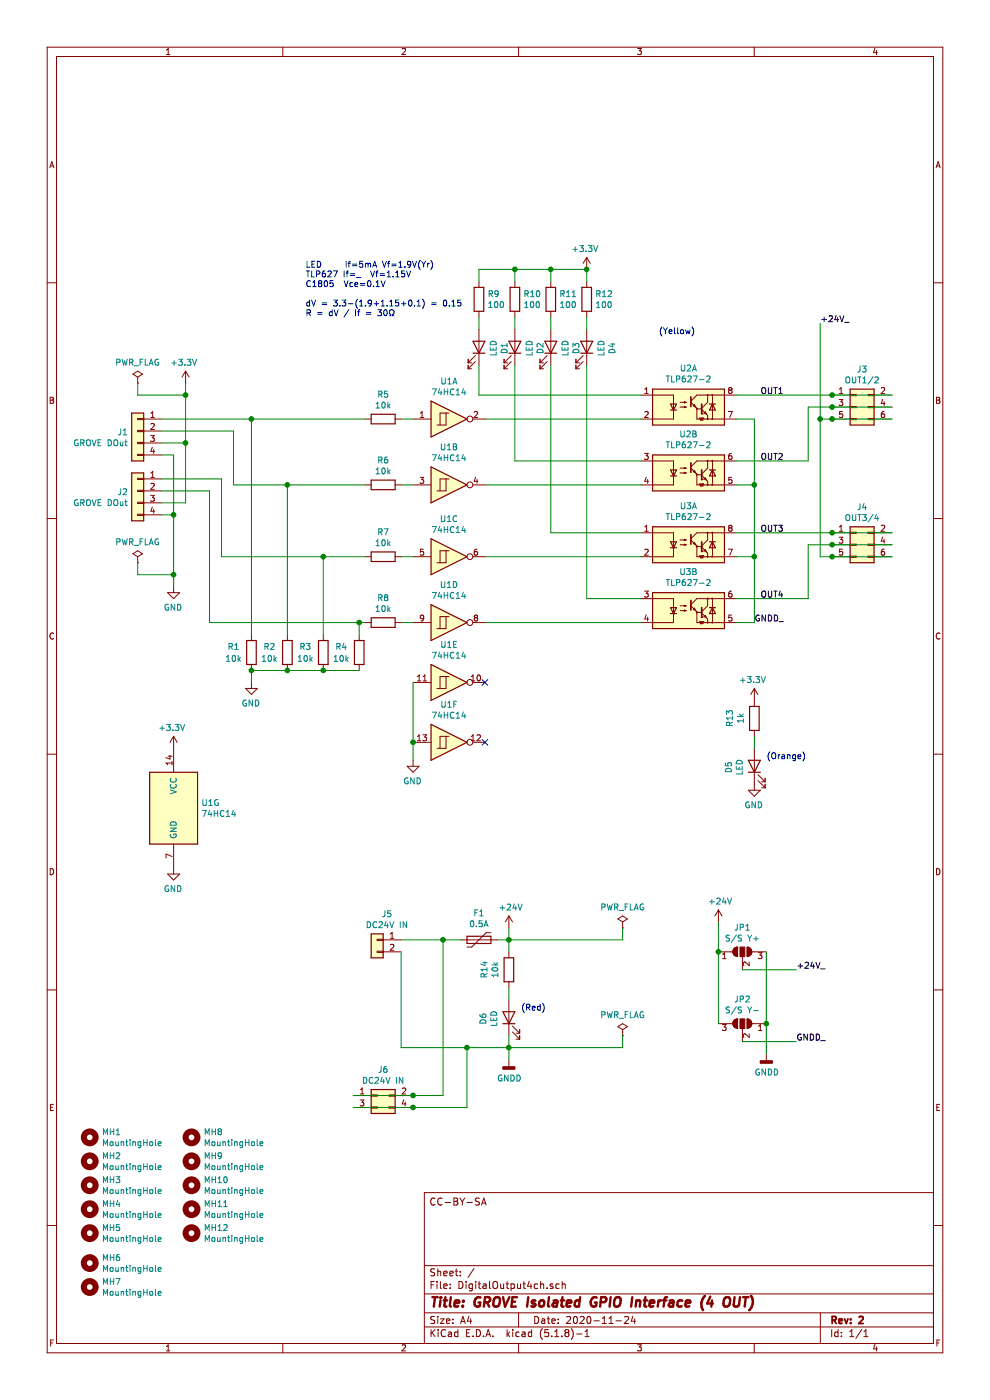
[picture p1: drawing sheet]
EESchema Schematic File Version 4
EELAYER 30 0
EELAYER END
$Descr A4 8268 11693 portrait
encoding utf-8
Sheet 1 1
Title "GROVE Isolated GPIO Interface (4 OUT)"
Date "2020-11-24"
Rev "2"
Comp ""
Comment1 ""
Comment2 ""
Comment3 ""
Comment4 "CC-BY-SA"
$EndDescr
$Comp
L power:+24V #PWR010
U 1 1
P 4250 7750
F 0 "#PWR010" H 4250 7600 50  0001 C CNN
F 1 "+24V" H 4265 7923 50  0000 C CNN
F 2 "" H 4250 7750 50  0001 C CNN
F 3 "" H 4250 7750 50  0001 C CNN
	1    4250 7750
	1    0    0    -1  
$EndComp
$Comp
L power:GNDD #PWR011
U 1 1
P 4250 8850
F 0 "#PWR011" H 4250 8600 50  0001 C CNN
F 1 "GNDD" H 4254 8695 50  0000 C CNN
F 2 "" H 4250 8850 50  0001 C CNN
F 3 "" H 4250 8850 50  0001 C CNN
	1    4250 8850
	1    0    0    -1  
$EndComp
$Comp
L power:PWR_FLAG #FLG03
U 1 1
P 5200 7750
F 0 "#FLG03" H 5200 7825 50  0001 C CNN
F 1 "PWR_FLAG" H 5200 7924 50  0000 C CNN
F 2 "" H 5200 7750 50  0001 C CNN
F 3 "~" H 5200 7750 50  0001 C CNN
	1    5200 7750
	1    0    0    -1  
$EndComp
Wire Wire Line
	5200 7750 5200 7850
$Comp
L power:PWR_FLAG #FLG04
U 1 1
P 5200 8650
F 0 "#FLG04" H 5200 8725 50  0001 C CNN
F 1 "PWR_FLAG" H 5200 8824 50  0000 C CNN
F 2 "" H 5200 8650 50  0001 C CNN
F 3 "~" H 5200 8650 50  0001 C CNN
	1    5200 8650
	1    0    0    -1  
$EndComp
Wire Wire Line
	5200 8650 5200 8750
Wire Wire Line
	4250 7950 4250 7850
$Comp
L Mechanical:MountingHole MH1
U 1 1
P 750 9500
F 0 "MH1" H 850 9546 50  0000 L CNN
F 1 "MountingHole" H 850 9455 50  0000 L CNN
F 2 "MountingHole:MountingHole_3mm" H 750 9500 50  0001 C CNN
F 3 "~" H 750 9500 50  0001 C CNN
	1    750  9500
	1    0    0    -1  
$EndComp
$Comp
L Mechanical:MountingHole MH2
U 1 1
P 750 9700
F 0 "MH2" H 850 9746 50  0000 L CNN
F 1 "MountingHole" H 850 9655 50  0000 L CNN
F 2 "MountingHole:MountingHole_3mm" H 750 9700 50  0001 C CNN
F 3 "~" H 750 9700 50  0001 C CNN
	1    750  9700
	1    0    0    -1  
$EndComp
$Comp
L Mechanical:MountingHole MH3
U 1 1
P 750 9900
F 0 "MH3" H 850 9946 50  0000 L CNN
F 1 "MountingHole" H 850 9855 50  0000 L CNN
F 2 "MountingHole:MountingHole_3mm" H 750 9900 50  0001 C CNN
F 3 "~" H 750 9900 50  0001 C CNN
	1    750  9900
	1    0    0    -1  
$EndComp
Wire Wire Line
	4250 8350 4250 8250
$Comp
L Device:LED D6
U 1 1
P 4250 8500
F 0 "D6" H 4241 8716 50  0000 C CNN
F 1 "LED" H 4241 8625 50  0000 C CNN
F 2 "LED_SMD:LED_0603_1608Metric_Pad1.05x0.95mm_HandSolder" H 4250 8500 50  0001 C CNN
F 3 "~" H 4250 8500 50  0001 C CNN
	1    4250 8500
	0    -1   -1   0   
$EndComp
$Comp
L Device:R R14
U 1 1
P 4250 8100
F 0 "R14" V 4043 8100 50  0000 C CNN
F 1 "10k" V 4134 8100 50  0000 C CNN
F 2 "Resistor_SMD:R_0603_1608Metric_Pad0.98x0.95mm_HandSolder" V 4180 8100 50  0001 C CNN
F 3 "~" H 4250 8100 50  0001 C CNN
	1    4250 8100
	1    0    0    -1  
$EndComp
Wire Wire Line
	4250 8650 4250 8750
$Comp
L Connector_Generic:Conn_01x02 J5
U 1 1
P 3150 7850
F 0 "J5" H 3068 8067 50  0000 C CNN
F 1 "DC24V IN" H 3068 7976 50  0000 C CNN
F 2 "Connector_JST:JST_XH_B2B-XH-A_1x02_P2.50mm_Vertical" H 3150 7850 50  0001 C CNN
F 3 "~" H 3150 7850 50  0001 C CNN
	1    3150 7850
	-1   0    0    -1  
$EndComp
Connection ~ 4250 7850
Wire Wire Line
	4250 7850 4250 7750
Wire Wire Line
	3350 7950 3350 8750
Connection ~ 4250 8750
Wire Wire Line
	4250 8750 4250 8850
Wire Wire Line
	4250 8750 5200 8750
Wire Wire Line
	4250 7850 5200 7850
$Comp
L Mechanical:MountingHole MH4
U 1 1
P 750 10100
F 0 "MH4" H 850 10146 50  0000 L CNN
F 1 "MountingHole" H 850 10055 50  0000 L CNN
F 2 "MountingHole:MountingHole_3mm" H 750 10100 50  0001 C CNN
F 3 "~" H 750 10100 50  0001 C CNN
	1    750  10100
	1    0    0    -1  
$EndComp
$Comp
L Connector_Generic:Conn_02x02_Odd_Even J6
U 1 1
P 3150 9150
F 0 "J6" H 3200 9367 50  0000 C CNN
F 1 "DC24V IN" H 3200 9276 50  0000 C CNN
F 2 "_my_kicad_symbol:Terminal_TB401a-1-2-E" H 3150 9150 50  0001 C CNN
F 3 "~" H 3150 9150 50  0001 C CNN
	1    3150 9150
	1    0    0    -1  
$EndComp
Wire Wire Line
	2950 9150 3450 9150
Wire Wire Line
	2950 9250 3450 9250
Wire Wire Line
	3450 9150 3700 9150
Connection ~ 3450 9150
Wire Wire Line
	3900 9250 3450 9250
Connection ~ 3450 9250
Wire Wire Line
	3350 7850 3700 7850
Wire Wire Line
	3350 8750 3900 8750
Wire Wire Line
	3700 7850 3700 9150
Wire Wire Line
	3900 9250 3900 8750
Connection ~ 3900 8750
Wire Wire Line
	3900 8750 4250 8750
$Comp
L Mechanical:MountingHole MH6
U 1 1
P 750 10550
F 0 "MH6" H 850 10596 50  0000 L CNN
F 1 "MountingHole" H 850 10505 50  0000 L CNN
F 2 "Symbol:OSHW-Logo2_7.3x6mm_SilkScreen" H 750 10550 50  0001 C CNN
F 3 "~" H 750 10550 50  0001 C CNN
	1    750  10550
	1    0    0    -1  
$EndComp
$Comp
L Mechanical:MountingHole MH7
U 1 1
P 750 10750
F 0 "MH7" H 850 10796 50  0000 L CNN
F 1 "MountingHole" H 850 10705 50  0000 L CNN
F 2 "_my_kicad_symbol:CC-BY-SA" H 750 10750 50  0001 C CNN
F 3 "~" H 750 10750 50  0001 C CNN
	1    750  10750
	1    0    0    -1  
$EndComp
Wire Wire Line
	4600 2650 4600 2750
Wire Wire Line
	4900 2650 4900 2750
Wire Wire Line
	4600 3050 4600 4450
Wire Wire Line
	4900 3050 4900 5000
$Comp
L Device:LED D3
U 1 1
P 4600 2900
F 0 "D3" H 4591 3116 50  0000 C CNN
F 1 "LED" H 4591 3025 50  0000 C CNN
F 2 "LED_SMD:LED_0603_1608Metric_Pad1.05x0.95mm_HandSolder" H 4600 2900 50  0001 C CNN
F 3 "~" H 4600 2900 50  0001 C CNN
	1    4600 2900
	0    1    -1   0   
$EndComp
$Comp
L Device:LED D4
U 1 1
P 4900 2900
F 0 "D4" H 4891 3116 50  0000 C CNN
F 1 "LED" H 4891 3025 50  0000 C CNN
F 2 "LED_SMD:LED_0603_1608Metric_Pad1.05x0.95mm_HandSolder" H 4900 2900 50  0001 C CNN
F 3 "~" H 4900 2900 50  0001 C CNN
	1    4900 2900
	0    1    -1   0   
$EndComp
$Comp
L power:+3.3V #PWR07
U 1 1
P 4900 2250
F 0 "#PWR07" H 4900 2100 50  0001 C CNN
F 1 "+3.3V" H 4915 2423 50  0000 C CNN
F 2 "" H 4900 2250 50  0001 C CNN
F 3 "" H 4900 2250 50  0001 C CNN
	1    4900 2250
	-1   0    0    -1  
$EndComp
Wire Wire Line
	4900 2250 4900 2350
Wire Wire Line
	4600 2250 4600 2350
Wire Wire Line
	1550 3700 1350 3700
Wire Wire Line
	1450 4800 1450 4900
Wire Wire Line
	1150 4800 1450 4800
Wire Wire Line
	1150 4700 1150 4800
$Comp
L power:PWR_FLAG #FLG02
U 1 1
P 1150 4700
F 0 "#FLG02" H 1150 4775 50  0001 C CNN
F 1 "PWR_FLAG" H 1150 4874 50  0000 C CNN
F 2 "" H 1150 4700 50  0001 C CNN
F 3 "~" H 1150 4700 50  0001 C CNN
	1    1150 4700
	-1   0    0    -1  
$EndComp
Wire Wire Line
	1150 3300 1550 3300
Wire Wire Line
	1150 3200 1150 3300
$Comp
L power:PWR_FLAG #FLG01
U 1 1
P 1150 3200
F 0 "#FLG01" H 1150 3275 50  0001 C CNN
F 1 "PWR_FLAG" H 1150 3374 50  0000 C CNN
F 2 "" H 1150 3200 50  0001 C CNN
F 3 "~" H 1150 3200 50  0001 C CNN
	1    1150 3200
	-1   0    0    -1  
$EndComp
Wire Wire Line
	1350 3800 1450 3800
$Comp
L power:GND #PWR01
U 1 1
P 1450 4900
F 0 "#PWR01" H 1450 4650 50  0001 C CNN
F 1 "GND" H 1455 4727 50  0000 C CNN
F 2 "" H 1450 4900 50  0001 C CNN
F 3 "" H 1450 4900 50  0001 C CNN
	1    1450 4900
	-1   0    0    -1  
$EndComp
Wire Wire Line
	1550 3200 1550 3300
$Comp
L power:+3.3V #PWR04
U 1 1
P 1550 3200
F 0 "#PWR04" H 1550 3050 50  0001 C CNN
F 1 "+3.3V" H 1565 3373 50  0000 C CNN
F 2 "" H 1550 3200 50  0001 C CNN
F 3 "" H 1550 3200 50  0001 C CNN
	1    1550 3200
	-1   0    0    -1  
$EndComp
$Comp
L Device:R R12
U 1 1
P 4900 2500
F 0 "R12" H 4970 2546 50  0000 L CNN
F 1 "100" H 4970 2455 50  0000 L CNN
F 2 "Resistor_SMD:R_0603_1608Metric_Pad0.98x0.95mm_HandSolder" V 4830 2500 50  0001 C CNN
F 3 "~" H 4900 2500 50  0001 C CNN
	1    4900 2500
	1    0    0    -1  
$EndComp
$Comp
L Device:R R11
U 1 1
P 4600 2500
F 0 "R11" H 4670 2546 50  0000 L CNN
F 1 "100" H 4670 2455 50  0000 L CNN
F 2 "Resistor_SMD:R_0603_1608Metric_Pad0.98x0.95mm_HandSolder" V 4530 2500 50  0001 C CNN
F 3 "~" H 4600 2500 50  0001 C CNN
	1    4600 2500
	1    0    0    -1  
$EndComp
Text Notes 4350 8450 0    50   ~ 0
(Red)
$Comp
L power:GNDD #PWR013
U 1 1
P 6400 8800
F 0 "#PWR013" H 6400 8550 50  0001 C CNN
F 1 "GNDD" H 6404 8645 50  0000 C CNN
F 2 "" H 6400 8800 50  0001 C CNN
F 3 "" H 6400 8800 50  0001 C CNN
	1    6400 8800
	1    0    0    -1  
$EndComp
$Comp
L power:+24V #PWR012
U 1 1
P 6000 7700
F 0 "#PWR012" H 6000 7550 50  0001 C CNN
F 1 "+24V" H 6015 7873 50  0000 C CNN
F 2 "" H 6000 7700 50  0001 C CNN
F 3 "" H 6000 7700 50  0001 C CNN
	1    6000 7700
	1    0    0    -1  
$EndComp
Text Label 6300 5200 0    50   ~ 0
GNDD_
Text Label 6850 2700 0    50   ~ 0
+24V_
Text Notes 2550 2650 0    50   ~ 0
LED     If=5mA Vf=1.9V(Yr)\nTLP627 If=_  Vf=1.15V\nC1805  Vce=0.1V\n\ndV = 3.3-(1.9+1.15+0.1) = 0.15\nR = dV / If = 30Ω
$Comp
L 74xx:74HC14 U1
U 1 1
P 3750 3500
F 0 "U1" H 3750 3817 50  0000 C CNN
F 1 "74HC14" H 3750 3726 50  0000 C CNN
F 2 "Package_SO:SO-14_5.3x10.2mm_P1.27mm" H 3750 3500 50  0001 C CNN
F 3 "http://www.ti.com/lit/gpn/sn74HC14" H 3750 3500 50  0001 C CNN
	1    3750 3500
	1    0    0    -1  
$EndComp
Wire Wire Line
	1550 4200 1350 4200
Wire Wire Line
	1350 4300 1450 4300
Wire Wire Line
	1550 4200 1550 3700
Connection ~ 1550 3700
Wire Wire Line
	1550 3700 1550 3300
Connection ~ 1550 3300
Wire Wire Line
	1450 3800 1450 4300
Connection ~ 1450 4300
Wire Wire Line
	1450 4300 1450 4800
Connection ~ 1450 4800
$Comp
L 74xx:74HC14 U1
U 2 1
P 3750 4050
F 0 "U1" H 3750 4367 50  0000 C CNN
F 1 "74HC14" H 3750 4276 50  0000 C CNN
F 2 "Package_SO:SO-14_5.3x10.2mm_P1.27mm" H 3750 4050 50  0001 C CNN
F 3 "http://www.ti.com/lit/gpn/sn74HC14" H 3750 4050 50  0001 C CNN
	2    3750 4050
	1    0    0    -1  
$EndComp
$Comp
L 74xx:74HC14 U1
U 3 1
P 3750 4650
F 0 "U1" H 3750 4967 50  0000 C CNN
F 1 "74HC14" H 3750 4876 50  0000 C CNN
F 2 "Package_SO:SO-14_5.3x10.2mm_P1.27mm" H 3750 4650 50  0001 C CNN
F 3 "http://www.ti.com/lit/gpn/sn74HC14" H 3750 4650 50  0001 C CNN
	3    3750 4650
	1    0    0    -1  
$EndComp
$Comp
L 74xx:74HC14 U1
U 4 1
P 3750 5200
F 0 "U1" H 3750 5517 50  0000 C CNN
F 1 "74HC14" H 3750 5426 50  0000 C CNN
F 2 "Package_SO:SO-14_5.3x10.2mm_P1.27mm" H 3750 5200 50  0001 C CNN
F 3 "http://www.ti.com/lit/gpn/sn74HC14" H 3750 5200 50  0001 C CNN
	4    3750 5200
	1    0    0    -1  
$EndComp
$Comp
L 74xx:74HC14 U1
U 5 1
P 3750 5700
F 0 "U1" H 3750 6017 50  0000 C CNN
F 1 "74HC14" H 3750 5926 50  0000 C CNN
F 2 "Package_SO:SO-14_5.3x10.2mm_P1.27mm" H 3750 5700 50  0001 C CNN
F 3 "http://www.ti.com/lit/gpn/sn74HC14" H 3750 5700 50  0001 C CNN
	5    3750 5700
	1    0    0    -1  
$EndComp
$Comp
L 74xx:74HC14 U1
U 6 1
P 3750 6200
F 0 "U1" H 3750 6517 50  0000 C CNN
F 1 "74HC14" H 3750 6426 50  0000 C CNN
F 2 "Package_SO:SO-14_5.3x10.2mm_P1.27mm" H 3750 6200 50  0001 C CNN
F 3 "http://www.ti.com/lit/gpn/sn74HC14" H 3750 6200 50  0001 C CNN
	6    3750 6200
	1    0    0    -1  
$EndComp
$Comp
L 74xx:74HC14 U1
U 7 1
P 1450 6750
F 0 "U1" H 1680 6796 50  0000 L CNN
F 1 "74HC14" H 1680 6705 50  0000 L CNN
F 2 "Package_SO:SO-14_5.3x10.2mm_P1.27mm" H 1450 6750 50  0001 C CNN
F 3 "http://www.ti.com/lit/gpn/sn74HC14" H 1450 6750 50  0001 C CNN
	7    1450 6750
	1    0    0    -1  
$EndComp
$Comp
L power:GND #PWR03
U 1 1
P 1450 7250
F 0 "#PWR03" H 1450 7000 50  0001 C CNN
F 1 "GND" H 1455 7077 50  0000 C CNN
F 2 "" H 1450 7250 50  0001 C CNN
F 3 "" H 1450 7250 50  0001 C CNN
	1    1450 7250
	-1   0    0    -1  
$EndComp
$Comp
L power:+3.3V #PWR02
U 1 1
P 1450 6250
F 0 "#PWR02" H 1450 6100 50  0001 C CNN
F 1 "+3.3V" H 1465 6423 50  0000 C CNN
F 2 "" H 1450 6250 50  0001 C CNN
F 3 "" H 1450 6250 50  0001 C CNN
	1    1450 6250
	-1   0    0    -1  
$EndComp
Wire Wire Line
	3450 5700 3450 6200
Connection ~ 3450 6200
Wire Wire Line
	3450 6200 3450 6350
$Comp
L power:GND #PWR06
U 1 1
P 3450 6350
F 0 "#PWR06" H 3450 6100 50  0001 C CNN
F 1 "GND" H 3455 6177 50  0000 C CNN
F 2 "" H 3450 6350 50  0001 C CNN
F 3 "" H 3450 6350 50  0001 C CNN
	1    3450 6350
	-1   0    0    -1  
$EndComp
$Comp
L Device:R R5
U 1 1
P 3200 3500
F 0 "R5" V 2993 3500 50  0000 C CNN
F 1 "10k" V 3084 3500 50  0000 C CNN
F 2 "Resistor_SMD:R_0603_1608Metric_Pad0.98x0.95mm_HandSolder" V 3130 3500 50  0001 C CNN
F 3 "~" H 3200 3500 50  0001 C CNN
	1    3200 3500
	0    1    1    0   
$EndComp
$Comp
L Device:R R6
U 1 1
P 3200 4050
F 0 "R6" V 2993 4050 50  0000 C CNN
F 1 "10k" V 3084 4050 50  0000 C CNN
F 2 "Resistor_SMD:R_0603_1608Metric_Pad0.98x0.95mm_HandSolder" V 3130 4050 50  0001 C CNN
F 3 "~" H 3200 4050 50  0001 C CNN
	1    3200 4050
	0    1    1    0   
$EndComp
$Comp
L Device:R R7
U 1 1
P 3200 4650
F 0 "R7" V 2993 4650 50  0000 C CNN
F 1 "10k" V 3084 4650 50  0000 C CNN
F 2 "Resistor_SMD:R_0603_1608Metric_Pad0.98x0.95mm_HandSolder" V 3130 4650 50  0001 C CNN
F 3 "~" H 3200 4650 50  0001 C CNN
	1    3200 4650
	0    1    1    0   
$EndComp
$Comp
L Device:R R8
U 1 1
P 3200 5200
F 0 "R8" V 2993 5200 50  0000 C CNN
F 1 "10k" V 3084 5200 50  0000 C CNN
F 2 "Resistor_SMD:R_0603_1608Metric_Pad0.98x0.95mm_HandSolder" V 3130 5200 50  0001 C CNN
F 3 "~" H 3200 5200 50  0001 C CNN
	1    3200 5200
	0    1    1    0   
$EndComp
Wire Wire Line
	4300 2650 4300 2750
Wire Wire Line
	4300 3050 4300 3850
$Comp
L Device:LED D2
U 1 1
P 4300 2900
F 0 "D2" H 4291 3116 50  0000 C CNN
F 1 "LED" H 4291 3025 50  0000 C CNN
F 2 "LED_SMD:LED_0603_1608Metric_Pad1.05x0.95mm_HandSolder" H 4300 2900 50  0001 C CNN
F 3 "~" H 4300 2900 50  0001 C CNN
	1    4300 2900
	0    1    -1   0   
$EndComp
Wire Wire Line
	4300 2250 4300 2350
$Comp
L Device:R R10
U 1 1
P 4300 2500
F 0 "R10" H 4370 2546 50  0000 L CNN
F 1 "100" H 4370 2455 50  0000 L CNN
F 2 "Resistor_SMD:R_0603_1608Metric_Pad0.98x0.95mm_HandSolder" V 4230 2500 50  0001 C CNN
F 3 "~" H 4300 2500 50  0001 C CNN
	1    4300 2500
	1    0    0    -1  
$EndComp
Wire Wire Line
	4000 2650 4000 2750
Wire Wire Line
	4000 3050 4000 3300
$Comp
L Device:LED D1
U 1 1
P 4000 2900
F 0 "D1" H 3991 3116 50  0000 C CNN
F 1 "LED" H 3991 3025 50  0000 C CNN
F 2 "LED_SMD:LED_0603_1608Metric_Pad1.05x0.95mm_HandSolder" H 4000 2900 50  0001 C CNN
F 3 "~" H 4000 2900 50  0001 C CNN
	1    4000 2900
	0    1    -1   0   
$EndComp
Wire Wire Line
	4000 2250 4000 2350
$Comp
L Device:R R9
U 1 1
P 4000 2500
F 0 "R9" H 4070 2546 50  0000 L CNN
F 1 "100" H 4070 2455 50  0000 L CNN
F 2 "Resistor_SMD:R_0603_1608Metric_Pad0.98x0.95mm_HandSolder" V 3930 2500 50  0001 C CNN
F 3 "~" H 4000 2500 50  0001 C CNN
	1    4000 2500
	1    0    0    -1  
$EndComp
Text Notes 5500 2800 0    50   ~ 0
(Yellow)
Text Label 6350 3850 0    50   ~ 0
OUT2
Text Label 6350 3300 0    50   ~ 0
OUT1
Connection ~ 6300 4050
Wire Wire Line
	6300 3500 6300 4050
Wire Wire Line
	6150 3500 6300 3500
Wire Wire Line
	6300 4050 6300 4650
Wire Wire Line
	6150 4050 6300 4050
$Comp
L Isolator:TLP627-2 U2
U 2 1
P 5750 3950
F 0 "U2" H 5750 4275 50  0000 C CNN
F 1 "TLP627-2" H 5750 4184 50  0000 C CNN
F 2 "Package_DIP:DIP-8_W7.62mm_LongPads" H 5450 3750 50  0001 L CIN
F 3 "https://toshiba.semicon-storage.com/info/docget.jsp?did=16914&prodName=TLP627" H 5750 3950 50  0001 L CNN
	2    5750 3950
	1    0    0    -1  
$EndComp
$Comp
L Isolator:TLP627-2 U2
U 1 1
P 5750 3400
F 0 "U2" H 5750 3725 50  0000 C CNN
F 1 "TLP627-2" H 5750 3634 50  0000 C CNN
F 2 "Package_DIP:DIP-8_W7.62mm_LongPads" H 5450 3200 50  0001 L CIN
F 3 "https://toshiba.semicon-storage.com/info/docget.jsp?did=16914&prodName=TLP627" H 5750 3400 50  0001 L CNN
	1    5750 3400
	1    0    0    -1  
$EndComp
Wire Wire Line
	4000 3300 5350 3300
$Comp
L Isolator:TLP627-2 U3
U 1 1
P 5750 4550
F 0 "U3" H 5750 4875 50  0000 C CNN
F 1 "TLP627-2" H 5750 4784 50  0000 C CNN
F 2 "Package_DIP:DIP-8_W7.62mm_LongPads" H 5450 4350 50  0001 L CIN
F 3 "https://toshiba.semicon-storage.com/info/docget.jsp?did=16914&prodName=TLP627" H 5750 4550 50  0001 L CNN
	1    5750 4550
	1    0    0    -1  
$EndComp
Wire Wire Line
	6150 4450 6950 4450
$Comp
L Isolator:TLP627-2 U3
U 2 1
P 5750 5100
F 0 "U3" H 5750 5425 50  0000 C CNN
F 1 "TLP627-2" H 5750 5334 50  0000 C CNN
F 2 "Package_DIP:DIP-8_W7.62mm_LongPads" H 5450 4900 50  0001 L CIN
F 3 "https://toshiba.semicon-storage.com/info/docget.jsp?did=16914&prodName=TLP627" H 5750 5100 50  0001 L CNN
	2    5750 5100
	1    0    0    -1  
$EndComp
Wire Wire Line
	6150 5000 6750 5000
Wire Wire Line
	6150 4650 6300 4650
Connection ~ 6300 4650
Wire Wire Line
	6300 4650 6300 5200
Wire Wire Line
	6150 5200 6300 5200
Wire Wire Line
	4300 3850 5350 3850
Wire Wire Line
	4600 4450 5350 4450
Wire Wire Line
	4900 5000 5350 5000
Wire Wire Line
	1350 3500 2100 3500
NoConn ~ 4050 6200
NoConn ~ 4050 5700
Wire Wire Line
	1350 3600 1950 3600
Wire Wire Line
	1850 4000 1850 4650
Wire Wire Line
	1850 4650 2700 4650
Wire Wire Line
	1350 4000 1850 4000
Wire Wire Line
	1750 4100 1750 5200
Wire Wire Line
	1350 4100 1750 4100
Wire Wire Line
	4900 2250 4600 2250
Connection ~ 4900 2250
Connection ~ 4300 2250
Wire Wire Line
	4300 2250 4000 2250
Connection ~ 4600 2250
Wire Wire Line
	4600 2250 4300 2250
Text Label 6350 4450 0    50   ~ 0
OUT3
Text Label 6350 5000 0    50   ~ 0
OUT4
$Comp
L Jumper:SolderJumper_3_Open JP1
U 1 1
P 6200 7950
F 0 "JP1" H 6200 8155 50  0000 C CNN
F 1 "S/S Y+" H 6200 8064 50  0000 C CNN
F 2 "Jumper:SolderJumper-3_P1.3mm_Open_Pad1.0x1.5mm_NumberLabels" H 6200 7950 50  0001 C CNN
F 3 "~" H 6200 7950 50  0001 C CNN
	1    6200 7950
	1    0    0    -1  
$EndComp
$Comp
L Jumper:SolderJumper_3_Open JP2
U 1 1
P 6200 8550
F 0 "JP2" H 6200 8755 50  0000 C CNN
F 1 "S/S Y-" H 6200 8664 50  0000 C CNN
F 2 "Jumper:SolderJumper-3_P1.3mm_Open_Pad1.0x1.5mm_NumberLabels" H 6200 8550 50  0001 C CNN
F 3 "~" H 6200 8550 50  0001 C CNN
	1    6200 8550
	-1   0    0    -1  
$EndComp
Text Label 6650 8700 0    50   ~ 0
GNDD_
Text Label 6650 8100 0    50   ~ 0
+24V_
Wire Wire Line
	6200 8100 6650 8100
Wire Wire Line
	6200 8700 6650 8700
Wire Wire Line
	6000 7700 6000 7950
Connection ~ 6000 7950
Wire Wire Line
	6000 7950 6000 8550
Wire Wire Line
	6400 7950 6400 8550
Connection ~ 6400 8550
Wire Wire Line
	6400 8550 6400 8800
$Comp
L Connector_Generic:Conn_01x04 J2
U 1 1
P 1150 4100
F 0 "J2" H 1229 4092 50  0000 L CNN
F 1 "GROVE DOut" H 1229 4001 50  0000 L CNN
F 2 "Connector:NS-Tech_Grove_1x04_P2mm_Vertical" H 1150 4100 50  0001 C CNN
F 3 "~" H 1150 4100 50  0001 C CNN
	1    1150 4100
	-1   0    0    -1  
$EndComp
$Comp
L Connector_Generic:Conn_01x04 J1
U 1 1
P 1150 3600
F 0 "J1" H 1229 3592 50  0000 L CNN
F 1 "GROVE DOut" H 1229 3501 50  0000 L CNN
F 2 "Connector:NS-Tech_Grove_1x04_P2mm_Vertical" H 1150 3600 50  0001 C CNN
F 3 "~" H 1150 3600 50  0001 C CNN
	1    1150 3600
	-1   0    0    -1  
$EndComp
$Comp
L Mechanical:MountingHole MH5
U 1 1
P 750 10300
F 0 "MH5" H 850 10346 50  0000 L CNN
F 1 "MountingHole" H 850 10255 50  0000 L CNN
F 2 "MountingHole:MountingHole_3mm" H 750 10300 50  0001 C CNN
F 3 "~" H 750 10300 50  0001 C CNN
	1    750  10300
	1    0    0    -1  
$EndComp
$Comp
L Connector_Generic:Conn_02x03_Odd_Even J3
U 1 1
P 7150 3400
F 0 "J3" H 7200 3717 50  0000 C CNN
F 1 "OUT1/2" H 7200 3626 50  0000 C CNN
F 2 "_my_kicad_symbol:Terminal_TB401a-1-3-E" H 7150 3400 50  0001 C CNN
F 3 "~" H 7150 3400 50  0001 C CNN
	1    7150 3400
	1    0    0    -1  
$EndComp
$Comp
L Connector_Generic:Conn_02x03_Odd_Even J4
U 1 1
P 7150 4550
F 0 "J4" H 7200 4867 50  0000 C CNN
F 1 "OUT3/4" H 7200 4776 50  0000 C CNN
F 2 "_my_kicad_symbol:Terminal_TB401a-1-3-E" H 7150 4550 50  0001 C CNN
F 3 "~" H 7150 4550 50  0001 C CNN
	1    7150 4550
	1    0    0    -1  
$EndComp
Wire Wire Line
	6150 3850 6750 3850
Wire Wire Line
	6150 3300 6950 3300
Wire Wire Line
	6850 2700 6850 3500
Wire Wire Line
	6950 3500 6850 3500
Connection ~ 6850 3500
Wire Wire Line
	6850 3500 6850 4650
Wire Wire Line
	6950 4650 6850 4650
Wire Wire Line
	6950 3400 6750 3400
Wire Wire Line
	6750 3400 6750 3850
Wire Wire Line
	6950 4550 6750 4550
Wire Wire Line
	6750 4550 6750 5000
Wire Wire Line
	7450 3400 6950 3400
Connection ~ 6950 3400
Wire Wire Line
	7450 3300 6950 3300
Connection ~ 6950 3300
Wire Wire Line
	7450 3500 6950 3500
Connection ~ 6950 3500
Wire Wire Line
	7450 4450 6950 4450
Connection ~ 6950 4450
Wire Wire Line
	6950 4550 7450 4550
Connection ~ 6950 4550
Wire Wire Line
	7450 4650 6950 4650
Connection ~ 6950 4650
Wire Wire Line
	4050 3500 5350 3500
Wire Wire Line
	4050 4050 5350 4050
Wire Wire Line
	4050 4650 5350 4650
Wire Wire Line
	4050 5200 5350 5200
Wire Wire Line
	2100 5300 2100 3500
Wire Wire Line
	2400 5300 2400 4050
Wire Wire Line
	2700 5300 2700 4650
Wire Wire Line
	3000 5300 3000 5200
Wire Wire Line
	3350 3500 3450 3500
Wire Wire Line
	3350 4650 3450 4650
Wire Wire Line
	3350 5200 3450 5200
Wire Wire Line
	3350 4050 3450 4050
Wire Wire Line
	1950 3600 1950 4050
Wire Wire Line
	1950 4050 2400 4050
Connection ~ 2100 3500
Wire Wire Line
	2100 3500 3050 3500
Connection ~ 2400 4050
Wire Wire Line
	2400 4050 3050 4050
Connection ~ 2700 4650
Wire Wire Line
	2700 4650 3050 4650
$Comp
L Device:R R1
U 1 1
P 2100 5450
F 0 "R1" H 1950 5500 50  0000 C CNN
F 1 "10k" H 1950 5400 50  0000 C CNN
F 2 "Resistor_SMD:R_0603_1608Metric_Pad0.98x0.95mm_HandSolder" V 2030 5450 50  0001 C CNN
F 3 "~" H 2100 5450 50  0001 C CNN
	1    2100 5450
	1    0    0    -1  
$EndComp
$Comp
L Device:R R2
U 1 1
P 2400 5450
F 0 "R2" H 2250 5500 50  0000 C CNN
F 1 "10k" H 2250 5400 50  0000 C CNN
F 2 "Resistor_SMD:R_0603_1608Metric_Pad0.98x0.95mm_HandSolder" V 2330 5450 50  0001 C CNN
F 3 "~" H 2400 5450 50  0001 C CNN
	1    2400 5450
	1    0    0    -1  
$EndComp
$Comp
L Device:R R3
U 1 1
P 2700 5450
F 0 "R3" H 2550 5500 50  0000 C CNN
F 1 "10k" H 2550 5400 50  0000 C CNN
F 2 "Resistor_SMD:R_0603_1608Metric_Pad0.98x0.95mm_HandSolder" V 2630 5450 50  0001 C CNN
F 3 "~" H 2700 5450 50  0001 C CNN
	1    2700 5450
	1    0    0    -1  
$EndComp
$Comp
L Device:R R4
U 1 1
P 3000 5450
F 0 "R4" H 2850 5500 50  0000 C CNN
F 1 "10k" H 2850 5400 50  0000 C CNN
F 2 "Resistor_SMD:R_0603_1608Metric_Pad0.98x0.95mm_HandSolder" V 2930 5450 50  0001 C CNN
F 3 "~" H 3000 5450 50  0001 C CNN
	1    3000 5450
	1    0    0    -1  
$EndComp
Wire Wire Line
	2100 5600 2100 5700
$Comp
L power:GND #PWR05
U 1 1
P 2100 5700
F 0 "#PWR05" H 2100 5450 50  0001 C CNN
F 1 "GND" H 2105 5527 50  0000 C CNN
F 2 "" H 2100 5700 50  0001 C CNN
F 3 "" H 2100 5700 50  0001 C CNN
	1    2100 5700
	-1   0    0    -1  
$EndComp
Wire Wire Line
	2100 5600 2400 5600
Connection ~ 2100 5600
Connection ~ 2400 5600
Wire Wire Line
	2400 5600 2700 5600
Wire Wire Line
	2700 5600 3000 5600
Connection ~ 3000 5200
Wire Wire Line
	3000 5200 3050 5200
Wire Wire Line
	1750 5200 3000 5200
Connection ~ 2700 5600
$Comp
L Device:Polyfuse F1
U 1 1
P 4000 7850
F 0 "F1" V 3775 7850 50  0000 C CNN
F 1 "0.5A" V 3866 7850 50  0000 C CNN
F 2 "Capacitor_THT:C_Disc_D4.3mm_W1.9mm_P5.00mm" H 4050 7650 50  0001 L CNN
F 3 "~" H 4000 7850 50  0001 C CNN
	1    4000 7850
	0    1    1    0   
$EndComp
Wire Wire Line
	4150 7850 4250 7850
Wire Wire Line
	3700 7850 3850 7850
Connection ~ 3700 7850
Wire Wire Line
	6300 6250 6300 6150
$Comp
L Device:LED D5
U 1 1
P 6300 6400
F 0 "D5" H 6291 6616 50  0000 C CNN
F 1 "LED" H 6291 6525 50  0000 C CNN
F 2 "LED_SMD:LED_0603_1608Metric_Pad1.05x0.95mm_HandSolder" H 6300 6400 50  0001 C CNN
F 3 "~" H 6300 6400 50  0001 C CNN
	1    6300 6400
	0    -1   -1   0   
$EndComp
$Comp
L Device:R R13
U 1 1
P 6300 6000
F 0 "R13" V 6093 6000 50  0000 C CNN
F 1 "1k" V 6184 6000 50  0000 C CNN
F 2 "Resistor_SMD:R_0603_1608Metric_Pad0.98x0.95mm_HandSolder" V 6230 6000 50  0001 C CNN
F 3 "~" H 6300 6000 50  0001 C CNN
	1    6300 6000
	1    0    0    -1  
$EndComp
Text Notes 6400 6350 0    50   ~ 0
(Orange)
$Comp
L power:+3.3V #PWR08
U 1 1
P 6300 5850
F 0 "#PWR08" H 6300 5700 50  0001 C CNN
F 1 "+3.3V" H 6315 6023 50  0000 C CNN
F 2 "" H 6300 5850 50  0001 C CNN
F 3 "" H 6300 5850 50  0001 C CNN
	1    6300 5850
	-1   0    0    -1  
$EndComp
$Comp
L power:GND #PWR09
U 1 1
P 6300 6550
F 0 "#PWR09" H 6300 6300 50  0001 C CNN
F 1 "GND" H 6305 6377 50  0000 C CNN
F 2 "" H 6300 6550 50  0001 C CNN
F 3 "" H 6300 6550 50  0001 C CNN
	1    6300 6550
	-1   0    0    -1  
$EndComp
$Comp
L Mechanical:MountingHole MH8
U 1 1
P 1600 9500
F 0 "MH8" H 1700 9546 50  0000 L CNN
F 1 "MountingHole" H 1700 9455 50  0000 L CNN
F 2 "MountingHole:MountingHole_3mm" H 1600 9500 50  0001 C CNN
F 3 "~" H 1600 9500 50  0001 C CNN
	1    1600 9500
	1    0    0    -1  
$EndComp
$Comp
L Mechanical:MountingHole MH9
U 1 1
P 1600 9700
F 0 "MH9" H 1700 9746 50  0000 L CNN
F 1 "MountingHole" H 1700 9655 50  0000 L CNN
F 2 "MountingHole:MountingHole_3mm" H 1600 9700 50  0001 C CNN
F 3 "~" H 1600 9700 50  0001 C CNN
	1    1600 9700
	1    0    0    -1  
$EndComp
$Comp
L Mechanical:MountingHole MH10
U 1 1
P 1600 9900
F 0 "MH10" H 1700 9946 50  0000 L CNN
F 1 "MountingHole" H 1700 9855 50  0000 L CNN
F 2 "MountingHole:MountingHole_3mm" H 1600 9900 50  0001 C CNN
F 3 "~" H 1600 9900 50  0001 C CNN
	1    1600 9900
	1    0    0    -1  
$EndComp
$Comp
L Mechanical:MountingHole MH11
U 1 1
P 1600 10100
F 0 "MH11" H 1700 10146 50  0000 L CNN
F 1 "MountingHole" H 1700 10055 50  0000 L CNN
F 2 "MountingHole:MountingHole_3mm" H 1600 10100 50  0001 C CNN
F 3 "~" H 1600 10100 50  0001 C CNN
	1    1600 10100
	1    0    0    -1  
$EndComp
$Comp
L Mechanical:MountingHole MH12
U 1 1
P 1600 10300
F 0 "MH12" H 1700 10346 50  0000 L CNN
F 1 "MountingHole" H 1700 10255 50  0000 L CNN
F 2 "MountingHole:MountingHole_3mm" H 1600 10300 50  0001 C CNN
F 3 "~" H 1600 10300 50  0001 C CNN
	1    1600 10300
	1    0    0    -1  
$EndComp
$EndSCHEMATC
